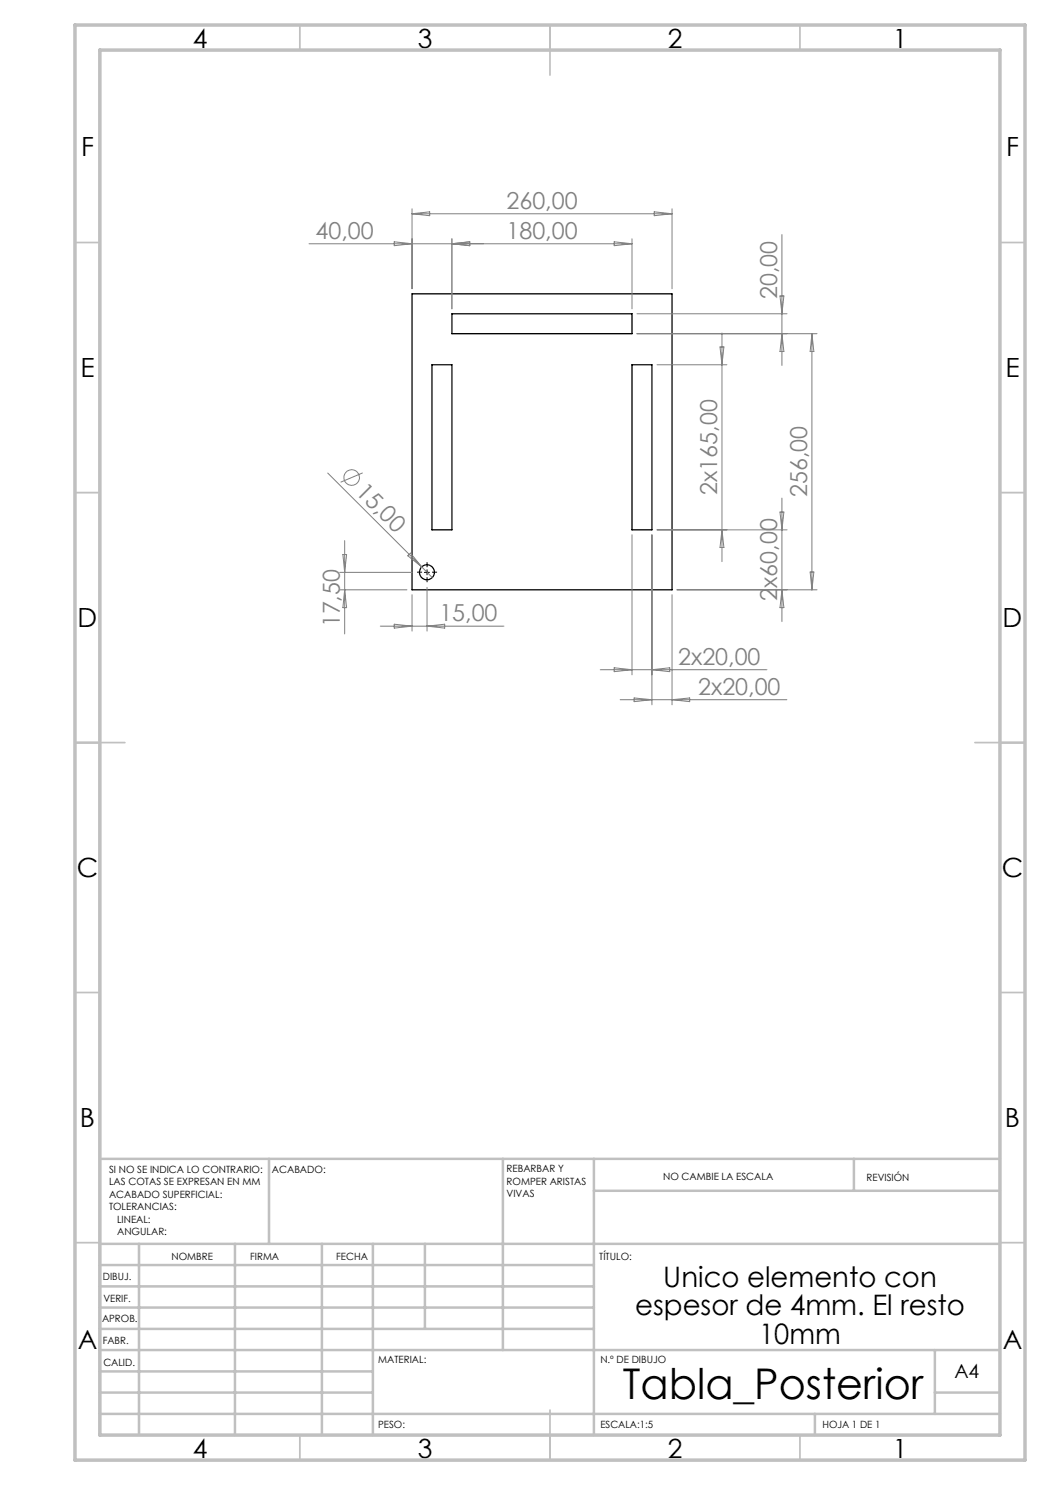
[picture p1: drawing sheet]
<svg xmlns="http://www.w3.org/2000/svg" width="210mm" height="297mm" viewBox="0 0 210 297" stroke-linecap="round" stroke-linejoin="round" font-family="sans-serif">
<g fill="none" stroke="#000" stroke-width=".25">
<path d="M82.4 58.8h52v59.2h-52zM86.4 73h4v33h-4zM90.4 62.8h36v3.9h-36zM126.4 73h4v33h-4z"/>
<circle cx="85.4" cy="114.5" r="1.5"/>
</g>
<g fill="none" stroke="#808080" stroke-width=".2">
<path d="M61.8 48.8h64.6M78.8 48.4l3.6 .4-3.6 .3zM82.4 41.8v15.9M82.4 42.8h52M82.4 42.8l3.5-.4v.7zM90.4 47.8v14M90.4 48.8l3.5-.4v.7zM122.8 48.4l3.6 .4-3.6 .3zM126.4 47.8v14M130.8 42.4l3.6 .4-3.6 .3zM134.4 41.8v15.9M156 59.2h.8l-.4 3.6z"/>
<path d="M156.4 46.9v26.2M127.4 66.7h36M127.4 62.8h30M131.4 73h14M144 69.4h.8l-.4 3.6zM144.4 66.6v45.7M156.4 66.7l.4 3.6h-.8zM162.4 66.7v51.3M162.4 66.7l.4 3.6h-.8zM65.5 94.6l18.8 18.8M72.5 94.6l-4.4 1.8M156.4 99.6v24.7"/>
<path d="M67.9 118h13.5M67.9 114.5h14.5M68.6 110.9h.7l-.4 3.6zM68.9 118l.4 3.5h-.7zM68.9 108.1v18.7M81.6 111.2l.5-.6 2.2 2.8zM82.4 119v7.2M84.3 113.4l2.2 2.1M85.4 117.5v8.7M126.4 107v28M130.4 107v34M131.4 106h26"/>
<path d="M134.4 119v22M135.4 118h28M144.4 106l.4 3.5h-.8zM156 102.4h.8l-.4 3.6zM156.4 118l.4 3.5h-.8zM162 114.4h.8l-.4 3.6zM76.1 125.2h24.7M78.8 124.8l3.6 .4-3.6 .4zM85.4 125.2l3.5-.4v.8zM120.1 133.9h33.3M122.8 133.6l3.6 .3-3.6 .4zM124 139.9h33.4"/>
<path d="M126.8 139.6l3.6 .3-3.6 .4zM130.4 133.9l3.5-.3v.7zM134.4 139.9l3.5-.3v.7z"/>
<circle cx="70.3" cy="95.5" r="1.57"/>
</g>
<path d="M84.4 114.4h-1M85.4 113.4v-1M85.4 115.4v1M86.4 114.4h1" fill="none" stroke="#000" stroke-width=".2" stroke-dasharray="15.2 1.3 1.3 1.3" stroke-linecap="butt"/>
<path d="M84.9 114.5h1M85.4 113.9v1.1" fill="none" stroke="#000" stroke-width=".2"/>
<g fill="none" stroke="#c0c0c0" stroke-width=".35">
<path d="M60 5v5M110 5v10M160 5v5M15 48.5h5M200 48.5h5M15 98.5h5M200 98.5h5M15 148.5h10M195 148.5h10M15 198.5h5M200 198.5h5M15 248.5h5"/>
<path d="M200 248.5h5M60 287v5M110 282v10M160 287v5"/>
</g>
<g fill="none" stroke="#c0c0c0" stroke-width=".5">
<path d="M53.8 231.8v17M100.6 231.8v38.2M118.8 231.8v55.2M118.8 238.2h81.2M170.8 231.8v6.4M200 231.8h-180v55.2M20 248.8h180M20 257.3h98.8M20 253h98.8M27.8 248.8v38.2M47 248.8v38.2M64.4 248.8v38.2"/>
<path d="M74.6 248.8v38.2M85 248.8v17M20 265.8h98.8M20 261.5h98.8M20 278.5h54.6M20 274.3h54.6M20 270h180M187 278.5h13M187 270v12.8M20 282.8h180M163 282.8v4.2"/>
</g>
<path d="M15 5h190v287h-190zM20 10h180v277h-180z" fill="none" stroke="#c0c0c0" stroke-width=".7"/>
<text font-size="8.5" x="124.6" y="279.7">Tabla_Posterior</text>
<g font-size="5.6">
<text x="132.7" y="257.4">Unico elemento con</text>
<text x="127" y="263.1">espesor de 4mm. El resto</text>
<text x="151.8" y="268.7">10mm</text>
</g>
<g font-size="5.3">
<text x="38.5" y="9.5">4</text>
<text x="83.5" y="9.5">3</text>
<text x="133.5" y="9.5">2</text>
<text x="178.5" y="9.5">1</text>
<text x="16.2" y="31.2">F</text>
<text x="201.2" y="31.2">F</text>
<text x="16.1" y="75.5">E</text>
<text x="201.1" y="75.5">E</text>
<text x="15.5" y="125.5">D</text>
<text x="200.5" y="125.5">D</text>
<text x="15.4" y="175.5">C</text>
<text x="200.4" y="175.5">C</text>
<text x="16" y="225.5">B</text>
<text x="201" y="225.5">B</text>
<text x="15.5" y="269.7">A</text>
<text x="200.5" y="269.7">A</text>
<text x="38.5" y="291.5">4</text>
<text x="83.5" y="291.5">3</text>
<text x="133.5" y="291.5">2</text>
<text x="178.5" y="291.5">1</text>
</g>
<g font-size="4.7" fill="#808080">
<text x="101.3" y="41.7">260,00</text>
<text x="63.1" y="47.7">40,00</text>
<text x="101.3" y="47.7">180,00</text>
<text x="155.4" y="59.8" transform="rotate(-90 155.4 59.8)">20,00</text>
<text x="71" y="98.5" transform="rotate(45 71 98.5)">15,00</text>
<text x="143.4" y="99" transform="rotate(-90 143.4 99)">2x165,00</text>
<text x="161.4" y="99.5" transform="rotate(-90 161.4 99.5)">256,00</text>
<text x="67.9" y="125.5" transform="rotate(-90 67.9 125.5)">17,50</text>
<text x="87.9" y="124.2">15,00</text>
<text x="155.4" y="120.2" transform="rotate(-90 155.4 120.2)">2x60,00</text>
<text x="135.6" y="132.9">2x20,00</text>
<text x="139.6" y="138.9">2x20,00</text>
</g>
<text font-size="3.9" x="190.9" y="275.5">A4</text>
<g font-size="2">
<text x="21.8" y="234.6">SI NO SE INDICA LO CONTRARIO:</text>
<text x="21.8" y="237.1">LAS COTAS SE EXPRESAN EN MM</text>
<text x="21.8" y="239.6">ACABADO SUPERFICIAL:</text>
<text x="54.4" y="234.6">ACABADO:</text>
<text x="101.3" y="234.5">REBARBAR Y</text>
<text x="101.3" y="237">ROMPER ARISTAS</text>
<text x="101.3" y="239.5">VIVAS</text>
<text x="132.6" y="236">NO CAMBIE LA ESCALA</text>
<text x="173.3" y="236.2">REVISIÓN</text>
<text x="21.8" y="242.1">TOLERANCIAS:</text>
<text x="23.4" y="244.6">LINEAL:</text>
<text x="23.4" y="247.1">ANGULAR:</text>
<text x="34.3" y="252">NOMBRE</text>
<text x="50" y="251.9">FIRMA</text>
<text x="67.2" y="251.9">FECHA</text>
<text x="119.9" y="251.9">TÍTULO:</text>
<text x="20.6" y="256.1">DIBUJ.</text>
<text x="20.7" y="260.3">VERIF.</text>
<text x="20.4" y="264.4">APROB.</text>
<text x="20.5" y="268.8">FABR.</text>
<text x="20.7" y="273.1">CALID.</text>
<text x="75.6" y="272.5">MATERIAL:</text>
<text x="120.1" y="272.5">N.º DE DIBUJO</text>
<text x="75.6" y="285.5">PESO:</text>
<text x="120.1" y="285.6">ESCALA:1:5</text>
<text x="164.5" y="285.6">HOJA 1 DE 1</text>
</g>
</svg>
